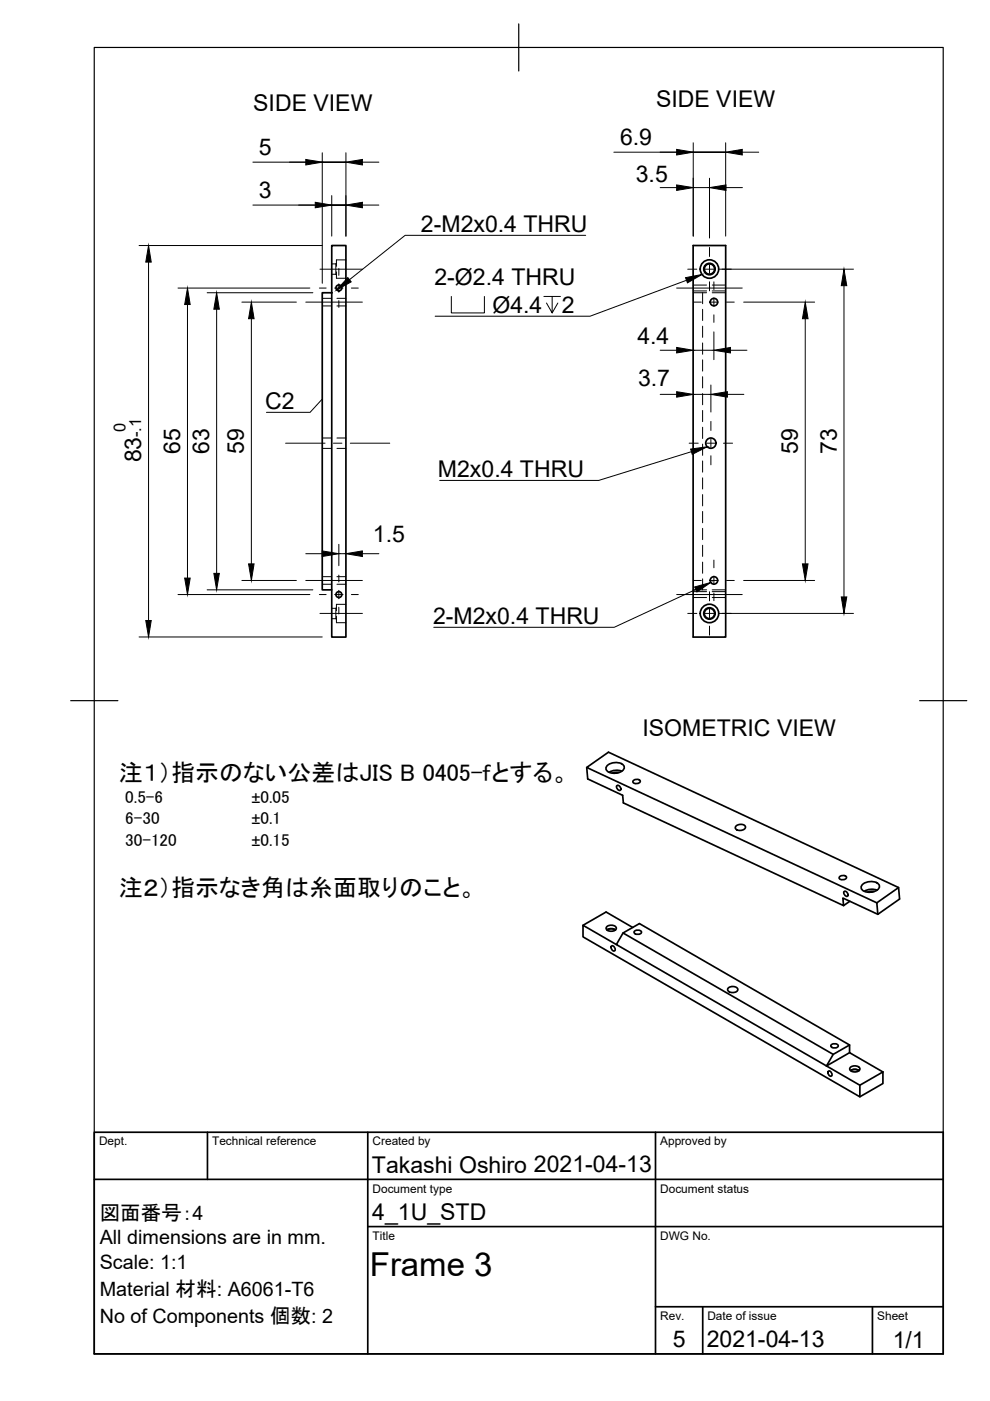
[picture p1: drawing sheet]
<svg xmlns="http://www.w3.org/2000/svg" width="210mm" height="297mm" viewBox="0 0 210 297" stroke-linecap="round" stroke-linejoin="round" font-family="sans-serif">
<!-- layer: Visible -->
<g fill="none" stroke="#000" stroke-width=".36">
<path d="M147 52.1h6.9v83h-6.9zM68.3 62.1h2v63h-2zM70.3 62.1v-10h3v83h-3v-10M124.4 162.7l.2 2.4 7.4 3.5 .2 1.6 46.7 21.8-.2-1.6 7.4 3.5M128.6 162.5a2.57 2.57 0 0 1 3.7 0 1.59 1.59 0 0 1-1.8 1.4 1.6 1.6 0 0 1-2-1.1zM130.8 166.6l.1-.1a.68 .68 0 0 1 .6 .4 .68 .68 0 0 1-.1 .7 .79 .79 0 0 1-.6-1zM130.8 163.9h-.5M131.2 163.8l-.7-.1-.7 .2M131.8 163.5l-1.3-.2-1.3 .4M134.4 165.4l.5-.2a.58 .58 0 0 1 .8 .6l-.7 .3a.58 .58 0 0 1-.8-.5zM156.2 175a1.29 1.29 0 0 1 1.9 .3 1.24 1.24 0 0 1-2.2 .2zM123.6 196.2l4.9-2.8 5.7 3.2"/>
<path d="M128.6 196.6a1.33 1.33 0 0 1 2.1 .2 1.24 1.24 0 0 1-2.2 0zM128.7 197.2l.9-.3 .9 .3M128.8 197.1a1.91 1.91 0 0 1 1.6 0M132.1 197.8l44.6 25.7-1.5 2.5-44.5-25.7zM132.1 197.8l3.5-2 44.5 25.8v1.6l7.1 4.1M134.5 197.5l.7-.3a.57 .57 0 0 1 .8 .6l-.8 .3a.57 .57 0 0 1-.7-.6zM178.1 185.8l.6-.2a.58 .58 0 0 1 .7 .6l-.7 .3a.58 .58 0 0 1-.7-.5zM178.9 189.1l.2-.1a.68 .68 0 0 1 .6 .3 .68 .68 0 0 1-.1 .8 .79 .79 0 0 1-.7-1zM180.2 191.1l-1.3 .9M182.7 187.7a2.57 2.57 0 0 1 3.7 0 1.59 1.59 0 0 1-1.8 1.5 1.6 1.6 0 0 1-2-1.2zM184.9 189.1l-.5 .1M185.3 189h-.7l-.7 .2"/>
<path d="M185.9 191.4l-61.5-28.7 4.6-3.2 61.5 28.7 .2 2.4-4.6 3.3M185.9 188.7l-1.3-.2-1.3 .5M190.5 188.2l-4.6 3.2 .2 2.5M129.6 200.6l.2-.1a.68 .68 0 0 1 .6 .4 .68 .68 0 0 1-.2 .7 .79 .79 0 0 1-.6-1zM130.7 200.3l-7.1-4.1v2.4l58.7 33.9v-2.4l-7.1-4.1M154.3 209.6a1.33 1.33 0 0 1 2.1 .2 1.24 1.24 0 0 1-2.1 0zM175.6 227.1h.1a.68 .68 0 0 1 .6 .4 .68 .68 0 0 1-.1 .7 .79 .79 0 0 1-.6-1.1zM176.2 221.6l.7-.3a.57 .57 0 0 1 .8 .6l-.8 .3a.57 .57 0 0 1-.7-.6zM180.1 223.2l-4.9 2.8M180.1 221.6l-3.4 1.9M180.2 226.4a1.33 1.33 0 0 1 2.1 .2 1.24 1.24 0 0 1-2.2 0zM180.3 227l.9-.3 .9 .3"/>
<path d="M180.4 226.9a1.91 1.91 0 0 1 1.7 0M187.2 227.3v2.4l-4.9 2.8M187.2 227.3l-4.9 2.8"/>
<circle cx="150.4" cy="57" r="1.09"/>
<circle cx="150.4" cy="57" r="1.22"/>
<circle cx="150.4" cy="57" r="1.96"/>
<circle cx="71.9" cy="61" r=".62"/>
<circle cx="151.4" cy="64" r=".79"/>
<circle cx="150.7" cy="94" r="1.09"/>
<circle cx="71.9" cy="126.1" r=".62"/>
<circle cx="150.4" cy="130.1" r="1.09"/>
<circle cx="150.4" cy="130.1" r="1.22"/>
<circle cx="150.4" cy="130.1" r="1.96"/>
<circle cx="151.4" cy="123.1" r=".79"/>
</g>
<!-- layer: Hidden -->
<g fill="none" stroke="#000" stroke-width=".21">
<path d="M70.3 56h.9M70.3 58.2h.9M71.2 56v2.2M71.2 58.2l.1 .1M71.3 57.6v1.4h2M71.3 55.8l-.1 .2M73.3 55.1h-2v1.4M68.3 63.3h1.9M68.3 64.9h1.9M71.4 63.3h1.9M71.4 64.9h1.9M147 62.1h2.8"/>
<path d="M147 61.7h2.8M147 60.4h2.8M149 62.1v2.3M149 65.6v2.4M149 69.2v2.3M149 72.7v2.4M149 76.3v2.4M149 79.9v2.4M151 62.1h2.9M151 61.7h2.9M151 60.4h2.9M68.3 95.1h1.9"/>
<path d="M68.3 92.9h1.9M71.4 95.1h1.9M71.4 92.9h1.9M149 83.4v2.4M149 87v2.4M149 90.6v2.4M149 94.2v2.3M149 97.7v2.4M149 101.3v2.4M149 104.9v2.4M149 108.4v2.4M149 112v2.4"/>
<path d="M149 115.6v2.4M149 119.2v2.3M68.3 122.3h1.9M68.3 123.9h1.9M70.3 129h.9M70.3 131.2h.9M71.2 129v2.2M71.2 131.2l.1 .1M71.3 130.7v1.3h2M71.3 128.8l-.1 .2M71.4 122.3h1.9M71.4 123.9h1.9"/>
<path d="M73.3 128.1h-2v1.4M147 125.1h2.8M147 126.7h2.8M147 125.4h2.8M149 122.7v2.4M151 125.1h2.9M151 126.7h2.9M151 125.4h2.9"/>
</g>
<!-- layer: Border -->
<path d="M20 10.1h180v276.9h-180zM110 5.1v10M15 148.6h10M195 148.6h10" fill="none" stroke="#000" stroke-width=".25"/>
<!-- layer: TitleBlock -->
<path d="M20 240.1h180v46.9h-180zM20 250h180M44 240.1v9.9M78 240.1v46.9M139 240.1v46.9M78 260.1h122M139 277.1h61M149 277.1v9.9M185 277.1v9.9" fill="none" stroke="#000" stroke-width=".36"/>
<!-- layer: Dimensions -->
<g fill="none" stroke="#000" stroke-width=".21">
<path d="M53.6 34.4h14.7M68.3 34.4h5h-5M68.3 32.4v27.7M73.3 32.4v17.7M76.8 34.4h3.5M130.2 32.3h16.8M140 39.8h3.5M147 30.3v19.8M147 39.8h3.4M150.4 37.8v12.7M153.9 32.3h-6.9h6.9M153.9 30.3v19.8"/>
<path d="M153.9 39.8h3.5M157.4 32.3h3.5M29.5 52.1h38.8M31.5 55.6v76M53.6 43.5h16.7M70.3 41.5v8.6M73.3 43.5h-3h3M76.8 43.5h3.5M152.4 57.1h28.6M37.7 61.1h28M39.8 64.6v58M43.9 62.1h22.4"/>
<path d="M45.9 65.6v56M51.3 64.1h11.5M53.3 67.6v52M140 74.3h3.5M147 74.3h4.4M151.4 70.4v5.8M154.9 74.3h3.5M157.7 64.1h15M170.7 67.6v52M178.9 60.6v66M140 83.6h3.5M147 83.6h3.7"/>
<path d="M150.7 81.6v5.8M154.2 83.6h3.5M64.8 117.4h3.5M71.8 115.4v4.5M71.8 117.4h1.5M76.8 117.4h3.5M29.5 135.1h38.8M37.7 126.1h28M43.9 125.1h22.4M51.3 123.1h11.5M152.4 130.1h28.6M157.7 123.1h15"/>
</g>
<g fill="#000" stroke="#000" stroke-width=".21">
<path d="M64.8 33.8l3.5 .6-3.5 .6zM73.3 34.4l3.5-.6v1.2zM143.5 31.7l3.5 .6-3.5 .6zM143.5 39.2l3.5 .6-3.5 .6zM150.4 39.8l3.5-.6v1.2zM153.9 32.3l3.5-.6v1.2zM31.5 52.1l.6 3.5h-1.2zM66.8 42.9l3.5 .6-3.5 .6zM73.3 43.5l3.5-.6v1.2zM39.8 61.1l.5 3.5h-1.1zM45.9 62.1l.6 3.5h-1.2zM53.3 64.1l.6 3.5h-1.2z"/>
<path d="M143.5 73.7l3.5 .6-3.5 .5zM151.4 74.3l3.5-.6v1.1zM170.7 64.1l.6 3.5h-1.2zM178.9 57.1l.6 3.5h-1.1zM143.5 83l3.5 .6-3.5 .6zM150.7 83.6l3.5-.6v1.2zM52.7 119.6h1.2l-.6 3.5zM68.3 116.8l3.5 .6-3.5 .6zM73.3 117.4l3.5-.6v1.2zM170.1 119.6h1.2l-.6 3.5zM30.9 131.6h1.2l-.6 3.5zM39.2 122.6h1.1l-.5 3.5z"/>
<path d="M45.3 121.6h1.2l-.6 3.5zM178.4 126.6h1.1l-.6 3.5z"/>
</g>
<!-- layer: Center Lines -->
<g fill="none" stroke="#000" stroke-width=".21">
<path d="M67.8 57.1h9M71.8 56.9v1.5M145.8 57.1h1.9M149.5 57.1h1.8M150.4 52.5v1.9M150.4 56.2v1.8M150.4 59.7v2M151.4 59.8v1.6M153.1 57.1h1.9M64.8 64.1h12M67.7 61.1h1.5M71 61.1h1.7"/>
<path d="M71.8 60.2v1.8M71.8 63.7v1.5M74.5 61.1h1.5M143.5 61.1h13.9M147.1 64.1h1.6M150.5 64.1h1.8M151.4 63.2v1.7M151.4 66.7v1.7M154.1 64.1h1.6M60.6 94h8.3M70.7 94h1.8M74.3 94h8.3"/>
<path d="M146.1 94h1.9M149.8 94h1.8M150.7 89.4v1.9M150.7 93.1v1.8M150.7 96.6v2M153.4 94h1.9M151.4 118.8v1.6M64.8 123.1h12M67.7 126.1h1.5M67.8 130.1h9M71 126.1h1.7M71.8 121.9v1.5"/>
<path d="M71.8 125.2v1.7M71.8 128.7v1.5M74.5 126.1h1.5M143.5 126.1h13.9M145.8 130.1h1.9M147.1 123.1h1.6M149.5 130.1h1.8M150.4 125.5v1.9M150.4 129.2v1.7M150.4 132.7v2M150.5 123.1h1.8M151.4 122.2v1.8"/>
<path d="M151.4 125.7v1.7M153.1 130.1h1.9M154.1 123.1h1.6"/>
</g>
<!-- layer: Annotations -->
<path d="M73.7 58.9l.8 .9-3.1 1.7zM145.4 58.9l3.4-.7-3 1.8zM146.4 95.2l3.5-.5-3.1 1.6zM147.3 124.4l3.4-.9-2.9 2z" fill="#000" stroke="#000" stroke-width=".21"/>
<path d="M124.2 49.9h-38.3l-11.8 9.4M145.6 59.4l-20.5 7.6h-32.8M95.7 62.9v3.4h7v-3.4M115.3 62.9h3.5M117.1 62.9v3.4l-1.2-2.1M118.3 64.2l-1.2 2.1M68.3 84.6l-2.6 2.8h-9.2M146.6 95.8l-19.7 6.1h-33.7M147.5 125l-17.3 8h-38.2" fill="none" stroke="#000" stroke-width=".21"/>
<text font-size="7" x="78.4" y="270.6">Frame 3</text>
<g font-size="5.1">
<text x="25.2" y="165.5">注１）指示のない公差はJIS B 0405-fとする。</text>
<text x="25.2" y="190">注２）指示なき角は糸面取りのこと。</text>
</g>
<g font-size="4.9">
<text x="53.7" y="23.5">SIDE VIEW</text>
<text x="139.1" y="22.7">SIDE VIEW</text>
<text x="54.9" y="32.8">5</text>
<text x="131.5" y="30.7">6.9</text>
<text x="54.9" y="41.9">3</text>
<text x="134.8" y="38.5">3.5</text>
<text x="89.3" y="49.2">2-M2x0.4 THRU</text>
<text x="92.1" y="60.4">2-Ø2.4 THRU</text>
<text x="104.4" y="66.3">Ø4.4</text>
<text x="119.1" y="66.3">2</text>
<text x="135.1" y="72.9">4.4</text>
<text x="135.3" y="81.9">3.7</text>
<text x="56.2" y="86.7">C2</text>
<text x="29.9" y="98.1" transform="rotate(-90 29.9 98.1)">83</text>
<text x="38.2" y="96.3" transform="rotate(-90 38.2 96.3)">65</text>
<text x="44.4" y="96.3" transform="rotate(-90 44.4 96.3)">63</text>
<text x="51.7" y="96.3" transform="rotate(-90 51.7 96.3)">59</text>
<text x="92.9" y="101.1">M2x0.4 THRU</text>
<text x="169.2" y="96.3" transform="rotate(-90 169.2 96.3)">59</text>
<text x="177.4" y="96.3" transform="rotate(-90 177.4 96.3)">73</text>
<text x="79.1" y="115">1.5</text>
<text x="91.8" y="132.3">2-M2x0.4 THRU</text>
<text x="136.2" y="156">ISOMETRIC VIEW</text>
<text x="78.9" y="248.6">Takashi Oshiro 2021-04-13</text>
<text x="78.9" y="258.6">4_1U_STD</text>
<text x="142.6" y="285.7">5</text>
<text x="149.8" y="285.6">2021-04-13</text>
<text x="189.3" y="285.8">1/1</text>
</g>
<text font-size="4.4" x="21.1" y="258.7">図面番号：4</text>
<g font-size="4.2">
<text x="21.1" y="263.8">All dimensions are in mm.</text>
<text x="21.1" y="269.1">Scale: 1:1</text>
<text x="21.1" y="274.7">Material 材料: A6061-T6</text>
<text x="21.1" y="280.4">No of Components 個数: 2</text>
</g>
<g font-size="3.6">
<text x="26.6" y="170.3">0.5-6</text>
<text x="26.6" y="174.8">6-30</text>
<text x="26.6" y="179.3">30-120</text>
</g>
<g font-size="3.5">
<text x="26.6" y="91.6" transform="rotate(-90 26.6 91.6)">0</text>
<text x="29.9" y="92.7" transform="rotate(-90 29.9 92.7)">-.1</text>
<text x="53.3" y="170.3">±0.05</text>
<text x="53.3" y="174.8">±0.1</text>
<text x="53.3" y="179.3">±0.15</text>
</g>
<g font-size="2.5">
<text x="21" y="242.9">Dept.</text>
<text x="45" y="242.9">Technical reference</text>
<text x="79" y="242.9">Created by</text>
<text x="140" y="242.9">Approved by</text>
<text x="79" y="252.8">Document type</text>
<text x="140" y="252.8">Document status</text>
<text x="79" y="262.9">Title</text>
<text x="140" y="262.9">DWG No.</text>
<text x="140" y="279.9">Rev.</text>
<text x="150" y="279.9">Date of issue</text>
<text x="186" y="279.9">Sheet</text>
</g>
</svg>
